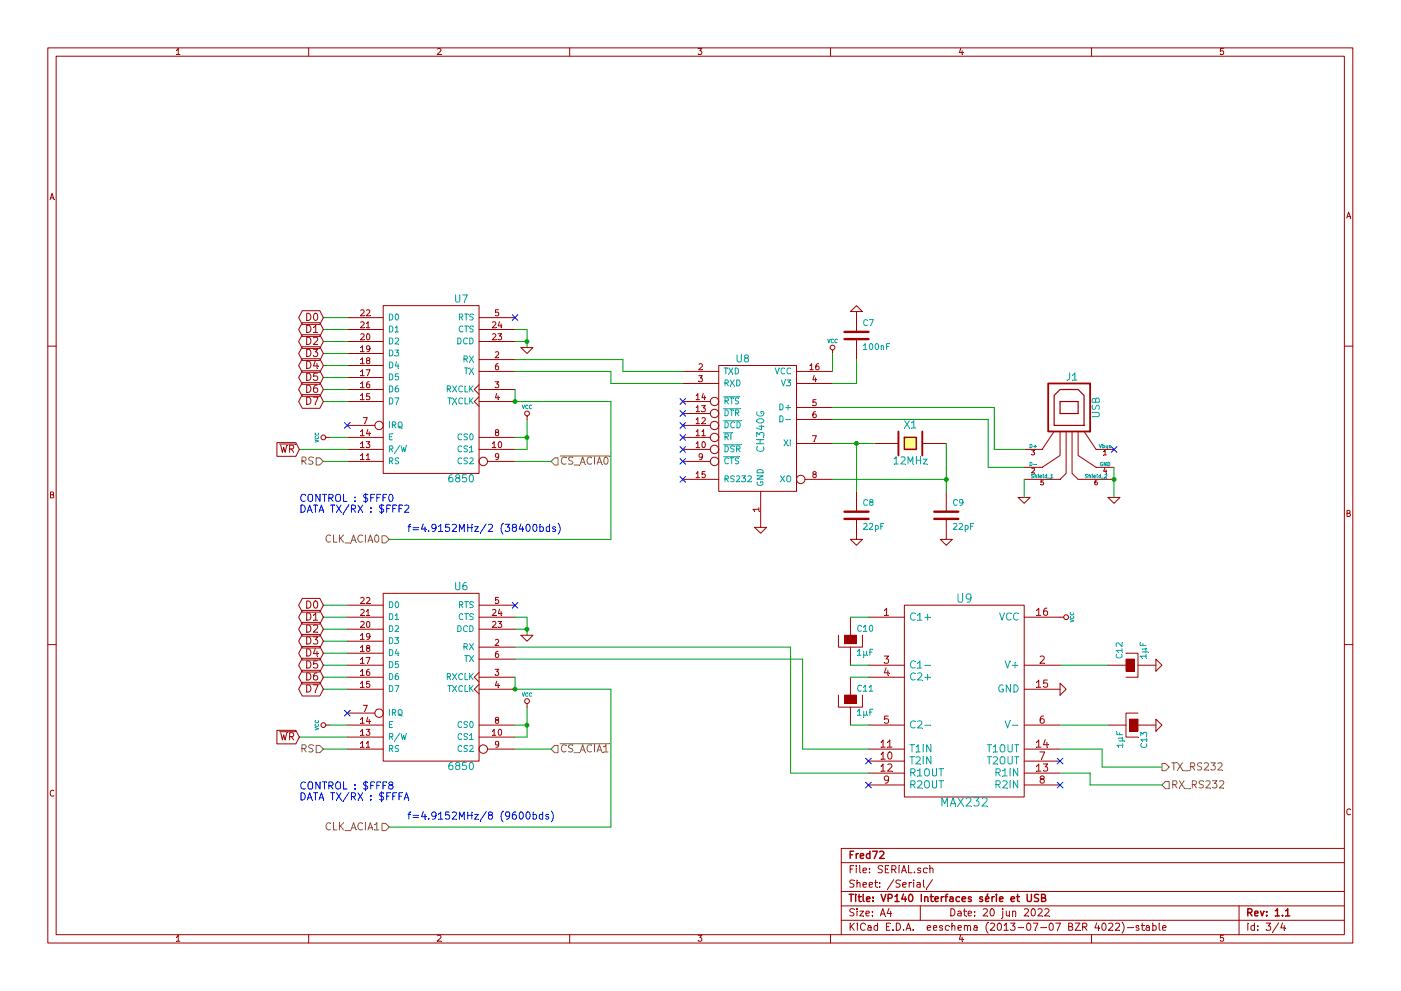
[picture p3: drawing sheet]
EESchema Schematic File Version 2
LIBS:power
LIBS:74xx
LIBS:conn
LIBS:device
LIBS:intel
LIBS:interface
LIBS:memory
LIBS:microchip
LIBS:motorola
LIBS:zilog
LIBS:audio
LIBS:cmos_ieee
LIBS:cmos4000
LIBS:Minitel-cache
EELAYER 27 0
EELAYER END
$Descr A4 11693 8268
encoding utf-8
Sheet 3 4
Title "VP140 Interfaces série et USB"
Date "20 jun 2022"
Rev "1.1"
Comp "Fred72"
Comment1 ""
Comment2 ""
Comment3 ""
Comment4 ""
$EndDescr
$Comp
L CH340G U8
U 1 1
P 6350 3600
F 0 "U8" H 6500 4200 60  0000 C CNN
F 1 "CH340G" V 6350 3600 60  0000 C CNN
F 2 "~" H 6400 3500 60  0000 C CNN
F 3 "~" H 6400 3500 60  0000 C CNN
	1    6350 3600
	-1   0    0    -1  
$EndComp
$Comp
L CRYSTAL X1
U 1 1
P 7600 3700
F 0 "X1" H 7600 3850 60  0000 C CNN
F 1 "12MHz" H 7600 3550 60  0000 C CNN
F 2 "~" H 7600 3700 60  0000 C CNN
F 3 "~" H 7600 3700 60  0000 C CNN
	1    7600 3700
	1    0    0    -1  
$EndComp
$Comp
L C C8
U 1 1
P 7150 4300
F 0 "C8" H 7200 4400 50  0000 L CNN
F 1 "22pF" H 7200 4200 50  0000 L CNN
F 2 "~" H 7150 4300 60  0000 C CNN
F 3 "~" H 7150 4300 60  0000 C CNN
	1    7150 4300
	1    0    0    -1  
$EndComp
$Comp
L C C9
U 1 1
P 7900 4300
F 0 "C9" H 7950 4400 50  0000 L CNN
F 1 "22pF" H 7950 4200 50  0000 L CNN
F 2 "~" H 7900 4300 60  0000 C CNN
F 3 "~" H 7900 4300 60  0000 C CNN
	1    7900 4300
	1    0    0    -1  
$EndComp
$Comp
L GND #PWR043
U 1 1
P 7900 4500
F 0 "#PWR043" H 7900 4500 30  0001 C CNN
F 1 "GND" H 7900 4430 30  0001 C CNN
F 2 "~" H 7900 4500 60  0000 C CNN
F 3 "~" H 7900 4500 60  0000 C CNN
	1    7900 4500
	1    0    0    -1  
$EndComp
$Comp
L GND #PWR044
U 1 1
P 7150 4500
F 0 "#PWR044" H 7150 4500 30  0001 C CNN
F 1 "GND" H 7150 4430 30  0001 C CNN
F 2 "~" H 7150 4500 60  0000 C CNN
F 3 "~" H 7150 4500 60  0000 C CNN
	1    7150 4500
	1    0    0    -1  
$EndComp
$Comp
L GND #PWR045
U 1 1
P 6350 4400
F 0 "#PWR045" H 6350 4400 30  0001 C CNN
F 1 "GND" H 6350 4330 30  0001 C CNN
F 2 "~" H 6350 4400 60  0000 C CNN
F 3 "~" H 6350 4400 60  0000 C CNN
	1    6350 4400
	1    0    0    -1  
$EndComp
$Comp
L C C7
U 1 1
P 7150 2800
F 0 "C7" H 7200 2900 50  0000 L CNN
F 1 "100nF" H 7200 2700 50  0000 L CNN
F 2 "~" H 7150 2800 60  0000 C CNN
F 3 "~" H 7150 2800 60  0000 C CNN
	1    7150 2800
	1    0    0    -1  
$EndComp
$Comp
L GND #PWR046
U 1 1
P 7150 2600
F 0 "#PWR046" H 7150 2600 30  0001 C CNN
F 1 "GND" H 7150 2530 30  0001 C CNN
F 2 "~" H 7150 2600 60  0000 C CNN
F 3 "~" H 7150 2600 60  0000 C CNN
	1    7150 2600
	-1   0    0    1   
$EndComp
Wire Wire Line
	6950 3700 7300 3700
Wire Wire Line
	7900 3700 7900 4100
Wire Wire Line
	6950 4000 7900 4000
Connection ~ 7900 4000
Wire Wire Line
	7150 4100 7150 3700
Connection ~ 7150 3700
Wire Wire Line
	6950 3200 7150 3200
Wire Wire Line
	7150 3200 7150 3000
$Comp
L VCC #PWR047
U 1 1
P 6950 2950
F 0 "#PWR047" H 6950 3050 30  0001 C CNN
F 1 "VCC" H 6950 3050 30  0000 C CNN
F 2 "~" H 6950 2950 60  0000 C CNN
F 3 "~" H 6950 2950 60  0000 C CNN
	1    6950 2950
	1    0    0    -1  
$EndComp
Wire Wire Line
	6950 2950 6950 3100
$Comp
L USB J1
U 1 1
P 8900 3550
F 0 "J1" H 8850 3950 60  0000 C CNN
F 1 "USB" V 8650 3700 60  0000 C CNN
F 2 "~" H 8900 3550 60  0000 C CNN
F 3 "~" H 8900 3550 60  0000 C CNN
	1    8900 3550
	-1   0    0    -1  
$EndComp
$Comp
L GND #PWR048
U 1 1
P 8550 4150
F 0 "#PWR048" H 8550 4150 30  0001 C CNN
F 1 "GND" H 8550 4080 30  0001 C CNN
F 2 "~" H 8550 4150 60  0000 C CNN
F 3 "~" H 8550 4150 60  0000 C CNN
	1    8550 4150
	1    0    0    -1  
$EndComp
$Comp
L GND #PWR049
U 1 1
P 9300 4150
F 0 "#PWR049" H 9300 4150 30  0001 C CNN
F 1 "GND" H 9300 4080 30  0001 C CNN
F 2 "~" H 9300 4150 60  0000 C CNN
F 3 "~" H 9300 4150 60  0000 C CNN
	1    9300 4150
	1    0    0    -1  
$EndComp
Wire Wire Line
	9300 3900 9300 4150
Wire Wire Line
	8550 4000 8550 4150
Wire Wire Line
	8550 3750 8300 3750
Wire Wire Line
	8300 3750 8300 3400
Wire Wire Line
	8300 3400 6950 3400
Wire Wire Line
	6950 3500 8250 3500
Wire Wire Line
	8250 3500 8250 3900
Wire Wire Line
	8250 3900 8550 3900
NoConn ~ 9300 3750
NoConn ~ 5700 4000
NoConn ~ 5700 3850
NoConn ~ 5700 3750
NoConn ~ 5700 3650
NoConn ~ 5700 3550
NoConn ~ 5700 3450
NoConn ~ 5700 3350
$Comp
L 6850 U7
U 1 1
P 3600 3400
F 0 "U7" H 3850 4300 60  0000 C CNN
F 1 "6850" H 3850 2800 60  0000 C CNN
F 2 "~" H 3600 3400 60  0000 C CNN
F 3 "~" H 3600 3400 60  0000 C CNN
	1    3600 3400
	1    0    0    -1  
$EndComp
Wire Wire Line
	4300 3000 5200 3000
Wire Wire Line
	4300 2750 4400 2750
Wire Wire Line
	4400 2750 4400 2900
Wire Wire Line
	4300 2850 4400 2850
Connection ~ 4400 2850
NoConn ~ 4300 2650
Wire Wire Line
	4300 3250 4300 3350
Wire Wire Line
	4400 3750 4300 3750
Wire Wire Line
	4400 3500 4400 3750
Wire Wire Line
	4300 3650 4400 3650
Connection ~ 4400 3650
Wire Wire Line
	2900 3850 2700 3850
Wire Wire Line
	2500 3750 2900 3750
Wire Wire Line
	2900 3650 2750 3650
NoConn ~ 2900 3550
$Comp
L GND #PWR050
U 1 1
P 4400 2900
F 0 "#PWR050" H 4400 2900 30  0001 C CNN
F 1 "GND" H 4400 2830 30  0001 C CNN
F 2 "~" H 4400 2900 60  0000 C CNN
F 3 "~" H 4400 2900 60  0000 C CNN
	1    4400 2900
	1    0    0    -1  
$EndComp
$Comp
L VCC #PWR051
U 1 1
P 4400 3500
F 0 "#PWR051" H 4400 3600 30  0001 C CNN
F 1 "VCC" H 4400 3600 30  0000 C CNN
F 2 "~" H 4400 3500 60  0000 C CNN
F 3 "~" H 4400 3500 60  0000 C CNN
	1    4400 3500
	1    0    0    -1  
$EndComp
$Comp
L VCC #PWR052
U 1 1
P 2750 3650
F 0 "#PWR052" H 2750 3750 30  0001 C CNN
F 1 "VCC" H 2750 3750 30  0000 C CNN
F 2 "~" H 2750 3650 60  0000 C CNN
F 3 "~" H 2750 3650 60  0000 C CNN
	1    2750 3650
	0    -1   -1   0   
$EndComp
Text Notes 3400 4450 0    60   ~ 0
f=4.9152MHz/2 (38400bds)
Wire Wire Line
	2700 2650 2900 2650
Wire Wire Line
	2700 2750 2900 2750
Wire Wire Line
	2700 2850 2900 2850
Wire Wire Line
	2700 2950 2900 2950
Wire Wire Line
	2700 3050 2900 3050
Wire Wire Line
	2700 3150 2900 3150
Wire Wire Line
	2700 3250 2900 3250
Wire Wire Line
	2700 3350 2900 3350
Wire Wire Line
	4300 3350 5100 3350
Wire Wire Line
	5100 3350 5100 4500
Wire Wire Line
	5100 4500 3250 4500
Text HLabel 3250 4500 0    60   Input ~ 0
CLK_ACIA0
Text Notes 2500 4200 0    60   ~ 0
CONTROL : $FFF0\nDATA TX/RX : $FFF2
Connection ~ 4300 3350
Text GLabel 2700 2650 0    60   BiDi ~ 0
D0
Text GLabel 2700 2750 0    60   BiDi ~ 0
D1
Text GLabel 2700 2850 0    60   BiDi ~ 0
D2
Text GLabel 2700 2950 0    60   BiDi ~ 0
D3
Text GLabel 2700 3050 0    60   BiDi ~ 0
D4
Text GLabel 2700 3150 0    60   BiDi ~ 0
D5
Text GLabel 2700 3250 0    60   BiDi ~ 0
D6
Text GLabel 2700 3350 0    60   BiDi ~ 0
D7
Text HLabel 4600 3850 2    60   Input ~ 0
~CS_ACIA0
Wire Wire Line
	4600 3850 4300 3850
Text HLabel 2700 3850 0    60   Input ~ 0
RS
Text GLabel 2500 3750 0    60   Input ~ 0
~WR
$Comp
L 6850 U6
U 1 1
P 3600 5800
F 0 "U6" H 3850 6700 60  0000 C CNN
F 1 "6850" H 3850 5200 60  0000 C CNN
F 2 "~" H 3600 5800 60  0000 C CNN
F 3 "~" H 3600 5800 60  0000 C CNN
	1    3600 5800
	1    0    0    -1  
$EndComp
Wire Wire Line
	4300 5500 6700 5500
Wire Wire Line
	4300 5400 6600 5400
Wire Wire Line
	4300 5150 4400 5150
Wire Wire Line
	4400 5150 4400 5300
Wire Wire Line
	4300 5250 4400 5250
Connection ~ 4400 5250
NoConn ~ 4300 5050
Wire Wire Line
	4300 5650 4300 5750
Wire Wire Line
	4400 6150 4300 6150
Wire Wire Line
	4400 5900 4400 6150
Wire Wire Line
	4300 6050 4400 6050
Connection ~ 4400 6050
Wire Wire Line
	2900 6250 2700 6250
Wire Wire Line
	2500 6150 2900 6150
Wire Wire Line
	2900 6050 2750 6050
NoConn ~ 2900 5950
$Comp
L GND #PWR053
U 1 1
P 4400 5300
F 0 "#PWR053" H 4400 5300 30  0001 C CNN
F 1 "GND" H 4400 5230 30  0001 C CNN
F 2 "~" H 4400 5300 60  0000 C CNN
F 3 "~" H 4400 5300 60  0000 C CNN
	1    4400 5300
	1    0    0    -1  
$EndComp
$Comp
L VCC #PWR054
U 1 1
P 4400 5900
F 0 "#PWR054" H 4400 6000 30  0001 C CNN
F 1 "VCC" H 4400 6000 30  0000 C CNN
F 2 "~" H 4400 5900 60  0000 C CNN
F 3 "~" H 4400 5900 60  0000 C CNN
	1    4400 5900
	1    0    0    -1  
$EndComp
$Comp
L VCC #PWR055
U 1 1
P 2750 6050
F 0 "#PWR055" H 2750 6150 30  0001 C CNN
F 1 "VCC" H 2750 6150 30  0000 C CNN
F 2 "~" H 2750 6050 60  0000 C CNN
F 3 "~" H 2750 6050 60  0000 C CNN
	1    2750 6050
	0    -1   -1   0   
$EndComp
Text Notes 3400 6850 0    60   ~ 0
f=4.9152MHz/8 (9600bds)
Wire Wire Line
	2700 5050 2900 5050
Wire Wire Line
	2700 5150 2900 5150
Wire Wire Line
	2700 5250 2900 5250
Wire Wire Line
	2700 5350 2900 5350
Wire Wire Line
	2700 5450 2900 5450
Wire Wire Line
	2700 5550 2900 5550
Wire Wire Line
	2700 5650 2900 5650
Wire Wire Line
	2700 5750 2900 5750
Wire Wire Line
	4300 5750 5100 5750
Wire Wire Line
	5100 5750 5100 6900
Wire Wire Line
	5100 6900 3250 6900
Text HLabel 3250 6900 0    60   Input ~ 0
CLK_ACIA1
Text Notes 2500 6600 0    60   ~ 0
CONTROL : $FFF8\nDATA TX/RX : $FFFA
Connection ~ 4300 5750
Text GLabel 2700 5050 0    60   BiDi ~ 0
D0
Text GLabel 2700 5150 0    60   BiDi ~ 0
D1
Text GLabel 2700 5250 0    60   BiDi ~ 0
D2
Text GLabel 2700 5350 0    60   BiDi ~ 0
D3
Text GLabel 2700 5450 0    60   BiDi ~ 0
D4
Text GLabel 2700 5550 0    60   BiDi ~ 0
D5
Text GLabel 2700 5650 0    60   BiDi ~ 0
D6
Text GLabel 2700 5750 0    60   BiDi ~ 0
D7
Text HLabel 4600 6250 2    60   Input ~ 0
~CS_ACIA1
Wire Wire Line
	4600 6250 4300 6250
Text HLabel 2700 6250 0    60   Input ~ 0
RS
Text GLabel 2500 6150 0    60   Input ~ 0
~WR
$Comp
L MAX232 U9
U 1 1
P 8050 5850
F 0 "U9" H 8050 6700 70  0000 C CNN
F 1 "MAX232" H 8050 5000 70  0000 C CNN
F 2 "~" H 8050 5850 60  0000 C CNN
F 3 "~" H 8050 5850 60  0000 C CNN
	1    8050 5850
	1    0    0    -1  
$EndComp
$Comp
L CP C10
U 1 1
P 7100 5350
F 0 "C10" H 7150 5450 50  0000 L CNN
F 1 "1µF" H 7150 5250 50  0000 L CNN
F 2 "~" H 7100 5350 60  0000 C CNN
F 3 "~" H 7100 5350 60  0000 C CNN
	1    7100 5350
	1    0    0    -1  
$EndComp
$Comp
L CP C11
U 1 1
P 7100 5850
F 0 "C11" H 7150 5950 50  0000 L CNN
F 1 "1µF" H 7150 5750 50  0000 L CNN
F 2 "~" H 7100 5850 60  0000 C CNN
F 3 "~" H 7100 5850 60  0000 C CNN
	1    7100 5850
	1    0    0    -1  
$EndComp
$Comp
L CP C12
U 1 1
P 9450 5550
F 0 "C12" H 9500 5650 50  0000 L CNN
F 1 "1µF" H 9500 5450 50  0000 L CNN
F 2 "~" H 9450 5550 60  0000 C CNN
F 3 "~" H 9450 5550 60  0000 C CNN
	1    9450 5550
	0    -1   -1   0   
$EndComp
$Comp
L CP C13
U 1 1
P 9450 6050
F 0 "C13" H 9500 6150 50  0000 L CNN
F 1 "1µF" H 9500 5950 50  0000 L CNN
F 2 "~" H 9450 6050 60  0000 C CNN
F 3 "~" H 9450 6050 60  0000 C CNN
	1    9450 6050
	0    1    1    0   
$EndComp
Wire Wire Line
	7100 5150 7250 5150
Wire Wire Line
	7100 5550 7250 5550
Wire Wire Line
	7100 5650 7250 5650
Wire Wire Line
	7250 6050 7100 6050
Wire Wire Line
	8850 5550 9250 5550
Wire Wire Line
	8850 6050 9250 6050
$Comp
L GND #PWR056
U 1 1
P 9650 5550
F 0 "#PWR056" H 9650 5550 30  0001 C CNN
F 1 "GND" H 9650 5480 30  0001 C CNN
F 2 "~" H 9650 5550 60  0000 C CNN
F 3 "~" H 9650 5550 60  0000 C CNN
	1    9650 5550
	0    -1   -1   0   
$EndComp
$Comp
L GND #PWR057
U 1 1
P 9650 6050
F 0 "#PWR057" H 9650 6050 30  0001 C CNN
F 1 "GND" H 9650 5980 30  0001 C CNN
F 2 "~" H 9650 6050 60  0000 C CNN
F 3 "~" H 9650 6050 60  0000 C CNN
	1    9650 6050
	0    -1   -1   0   
$EndComp
$Comp
L GND #PWR058
U 1 1
P 8850 5750
F 0 "#PWR058" H 8850 5750 30  0001 C CNN
F 1 "GND" H 8850 5680 30  0001 C CNN
F 2 "~" H 8850 5750 60  0000 C CNN
F 3 "~" H 8850 5750 60  0000 C CNN
	1    8850 5750
	0    -1   -1   0   
$EndComp
$Comp
L VCC #PWR059
U 1 1
P 8850 5150
F 0 "#PWR059" H 8850 5250 30  0001 C CNN
F 1 "VCC" H 8850 5250 30  0000 C CNN
F 2 "~" H 8850 5150 60  0000 C CNN
F 3 "~" H 8850 5150 60  0000 C CNN
	1    8850 5150
	0    1    1    0   
$EndComp
Wire Wire Line
	7250 6450 6600 6450
Wire Wire Line
	6600 6450 6600 5400
Wire Wire Line
	7250 6250 6700 6250
Wire Wire Line
	6700 6250 6700 5500
NoConn ~ 8850 6350
NoConn ~ 8850 6550
NoConn ~ 7250 6550
NoConn ~ 7250 6350
Wire Wire Line
	9200 6250 8850 6250
Wire Wire Line
	8850 6450 9100 6450
Text HLabel 9700 6400 2    60   Output ~ 0
TX_RS232
Text HLabel 9700 6550 2    60   Input ~ 0
RX_RS232
Wire Wire Line
	9700 6550 9100 6550
Wire Wire Line
	9100 6550 9100 6450
Wire Wire Line
	9200 6250 9200 6400
Wire Wire Line
	9200 6400 9700 6400
Connection ~ 9300 4000
Wire Wire Line
	5700 3100 5200 3100
Wire Wire Line
	5200 3100 5200 3000
Wire Wire Line
	5700 3200 5100 3200
Wire Wire Line
	5100 3200 5100 3100
Wire Wire Line
	5100 3100 4300 3100
$EndSCHEMATC
